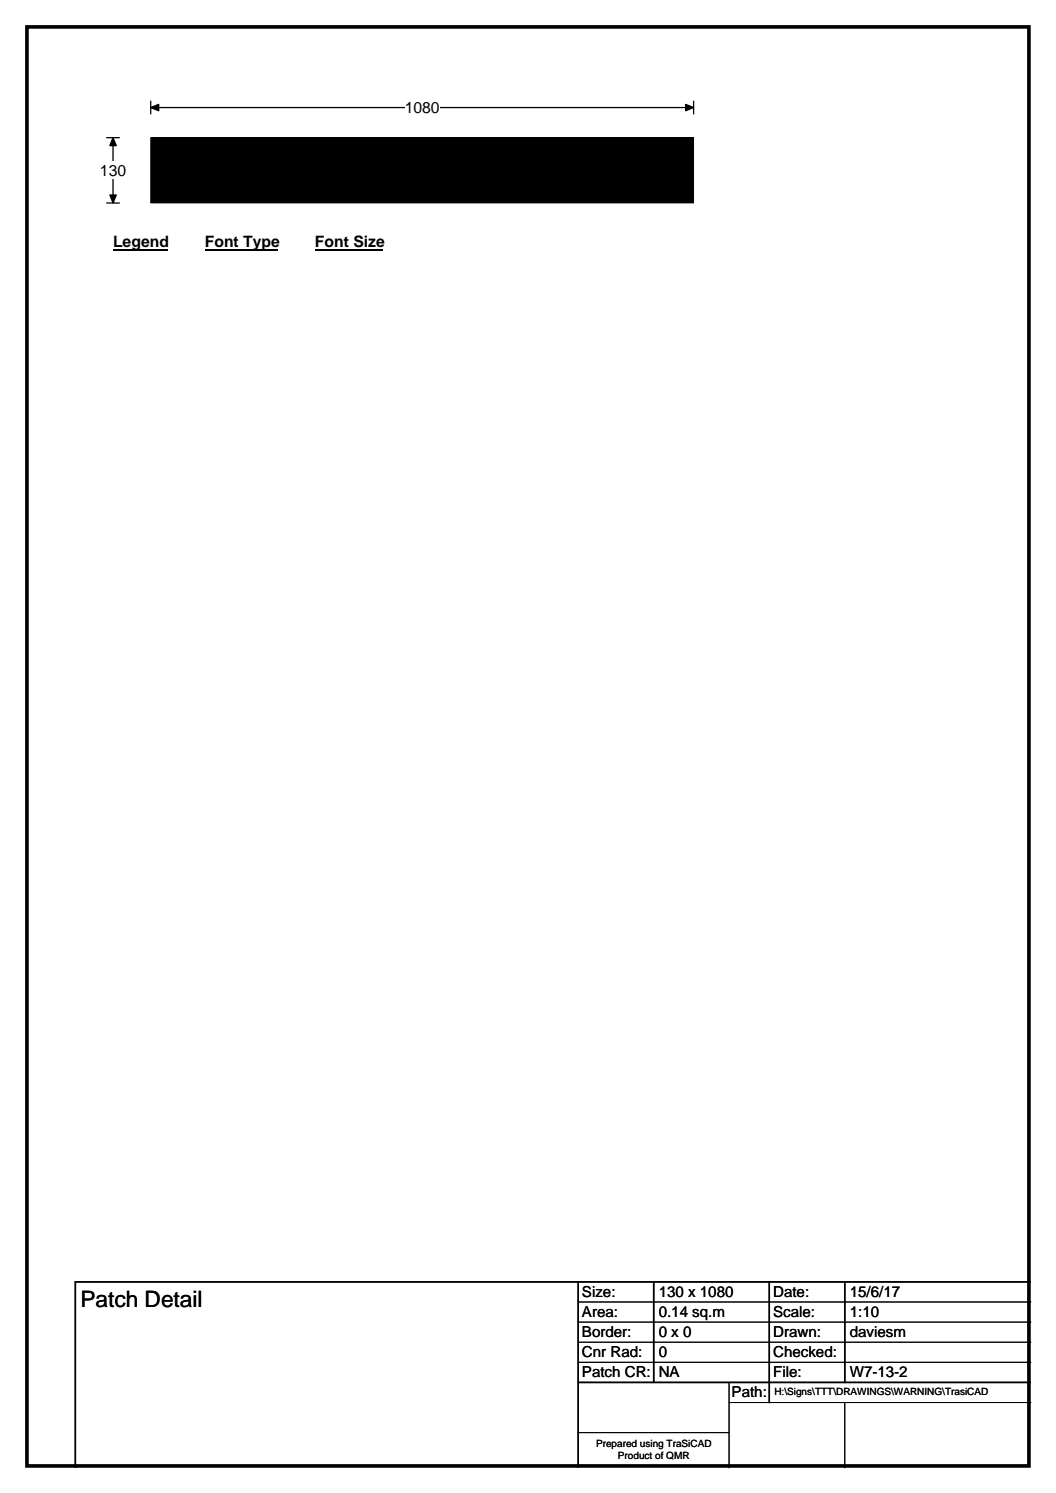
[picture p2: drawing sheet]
<svg xmlns="http://www.w3.org/2000/svg" width="210mm" height="297mm" viewBox="0 0 210 297" stroke-linecap="round" stroke-linejoin="round" font-family="sans-serif">
<path d="M5.4 5.4h199.2v286.3h-199.2z" fill="none" stroke="#000" stroke-width=".72"/>
<path d="M30 21.4h107.9M30 20.1v2.6M137.9 20.1v2.6" fill="none" stroke="#000" stroke-width=".25"/>
<path d="M30 21.4l1.6-.6v1.2zM136.3 20.8l1.6 .6-1.6 .6z" fill="#000" stroke="#000" stroke-width=".25"/>
<path d="M80.5 19.7h6.9v3.5h-6.9z" fill="#fff"/>
<path d="M21.2 27.4h2.5M22.5 27.4v13M21.2 40.4h2.5" fill="none" stroke="#000" stroke-width=".25"/>
<path d="M22.5 27.4l.6 1.6h-1.3zM21.8 38.8h1.3l-.6 1.6z" fill="#000" stroke="#000" stroke-width=".25"/>
<g fill="#fff">
<path d="M19.9 32.2h5.2v3.4h-5.2z"/>
<path d="M22.5 46.4h10.7v3.5h-10.7z"/>
</g>
<path d="M22.5 49.7h10.7" fill="none" stroke="#000" stroke-width=".32"/>
<path d="M40.7 46.4h14.4v3.5h-14.4z" fill="#fff"/>
<path d="M40.7 49.7h14.4" fill="none" stroke="#000" stroke-width=".32"/>
<path d="M62.6 46.4h13.5v3.5h-13.5z" fill="#fff"/>
<path d="M62.6 49.7h13.5" fill="none" stroke="#000" stroke-width=".32"/>
<path d="M30 27.4h107.9v13h-107.9z" fill="#000"/>
<path d="M30 27.4h107.9v13h-107.9zM115 259h90M115 263h90M115 267h90M115 271h90M145 279h60M145 275v17M168 279v13M115 285h30" fill="none" stroke="#000" stroke-width=".2"/>
<path d="M115 255v37M130 255v20M153 255v24M168 255v20M205 255h-190v37M115 275h90" fill="none" stroke="#000" stroke-width=".3"/>
<text font-size="4.5" x="16" y="260.1">Patch Detail</text>
<g font-size="3.1">
<text x="80.5" y="22.5">1080</text>
<text x="19.9" y="34.9">130</text>
<text x="22.5" y="49.2">Legend</text>
<text x="40.7" y="49.2">Font Type</text>
<text x="62.6" y="49.2">Font Size</text>
</g>
<g font-size="3">
<text x="115.7" y="258">Size:</text>
<text x="131" y="258">130 x 1080</text>
<text x="153.7" y="258">Date:</text>
<text x="169" y="258">15/6/17</text>
<text x="115.7" y="262">Area:</text>
<text x="131" y="262">0.14 sq.m</text>
<text x="153.7" y="262">Scale:</text>
<text x="169" y="262">1:10</text>
<text x="115.7" y="266">Border:</text>
<text x="115.7" y="270">Cnr Rad:</text>
<text x="131" y="266">0 x 0</text>
<text x="131" y="270">0</text>
<text x="153.7" y="266">Drawn:</text>
<text x="153.7" y="270">Checked:</text>
<text x="169" y="266">daviesm</text>
<text x="115.7" y="274">Patch CR:</text>
<text x="131" y="274">NA</text>
<text x="153.7" y="274">File:</text>
<text x="169" y="274">W7-13-2</text>
<text x="145.5" y="278">Path:</text>
</g>
<g font-size="2">
<text x="154" y="277.6">H:\Signs\TTT\DRAWINGS\WARNING\TrasiCAD</text>
<text x="118.5" y="287.8">Prepared using TraSiCAD</text>
<text x="122.9" y="290.2">Product of QMR</text>
</g>
</svg>
